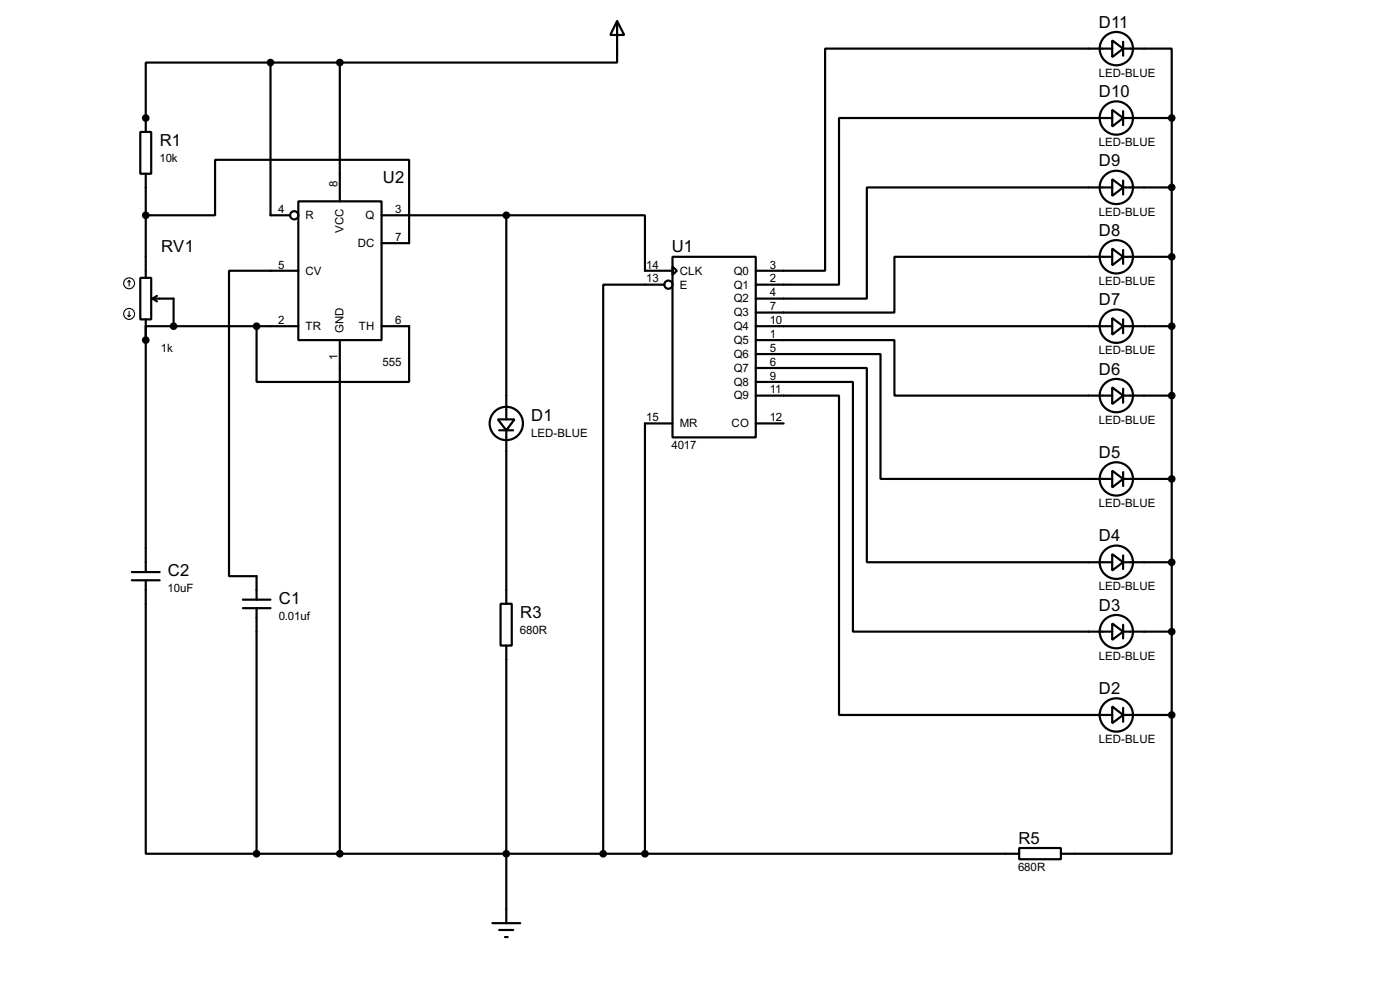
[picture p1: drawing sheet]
<svg xmlns="http://www.w3.org/2000/svg" width="256mm" height="180mm" viewBox="0 0 256 180" stroke-linecap="round" stroke-linejoin="round" font-family="sans-serif">
<g fill="#000">
<circle cx="26.7" cy="21.6" r=".2"/>
<circle cx="26.7" cy="62.3" r=".2"/>
</g>
<g fill="none" stroke="#000" stroke-width=".4">
<path d="M49.6 11.5h-22.9v12.7M49.6 11.5h12.7M49.6 11.5v27.9h3.5M62.3 11.5v25.4M113.1 3.9l1.3 2.5h-2.6zM113.1 3.9v7.6h-50.8M203.8 7.4l2 1.5-2 1.6zM203.8 8.9h-52.6v40.7h-12.7M205.8 8.9h8.9v12.7M205.8 7.7v2.5M25.7 24.2h2v7.6h-2zM26.7 39.4h12.7v-10.1h35.6v15.2h-5.1"/>
<path d="M26.7 31.8v19.1M54.7 36.9h15.2v25.4h-15.2zM69.9 39.4h22.9M92.8 39.4h25.4v10.2h5M92.8 39.4v37.4M203.8 32.8l2 1.5-2 1.6zM203.8 20.1l2 1.5-2 1.6zM203.8 34.3h-45v20.4h-20.3M203.8 21.6h-50.1v30.5h-15.2M205.8 21.6h8.9M205.8 34.3h8.9M205.8 20.4v2.5"/>
<path d="M205.8 33.1v2.5M214.7 21.6v109.3M25.7 50.9h2v7.6h-2zM26.7 58.5v46.2M28 54.7h3.8v5M28 54.7l.8 .5M28.8 54.2l-.8 .5M31.8 59.7h-5.1v2.6M31.8 59.7h22.9M47 59.7v10.2h28v-10.2h-5.1M54.7 49.6h-12.7v55.9h5v4.3M121.7 52.1h-11.2v104.2"/>
<path d="M123.2 47h15.3v33.1h-15.3zM123.2 48.8l.8 .8-.8 .7zM138.5 59.7h65.3M203.8 58.2l2 1.5-2 1.6zM203.8 45.5l2 1.5-2 1.6zM203.8 47h-39.9v10.2h-25.4M205.8 59.7h8.9M205.8 47h8.9M205.8 45.8v2.5M205.8 58.5v2.5M62.3 62.3v94M91.2 76.8h3.1l-1.5 2z"/>
<path d="M91.5 78.8h2.5M92.8 78.8v31.7M123.2 77.5h-5v78.8M138.5 69.9h17.8v45.7h47.5M138.5 64.8h22.8v22.9h42.5M138.5 67.4h20.3v35.5h45M138.5 62.3h25.4v10.1h39.9M138.5 72.4h15.2v58.5h50.1M138.5 77.5h5.1M203.8 70.9l2 1.5-2 1.6zM205.8 72.4h8.9M205.8 71.2v2.5"/>
<path d="M203.8 86.2l2 1.5-2 1.5zM205.8 87.7h8.9M205.8 86.4v2.6M24.2 106.2h5.1M24.2 104.7h5.1M26.7 106.2v50.1h20.3M44.5 111.3h5.1M44.5 109.8h5.1M47 111.3v45M91.7 110.5h2.1v7.7h-2.1zM92.8 118.2v50.8M203.8 114.1l2 1.5-2 1.5z"/>
<path d="M203.8 101.4l2 1.5-2 1.5zM205.8 115.6h8.9M205.8 102.9h8.9M205.8 101.7v2.5M205.8 114.4v2.5M203.8 129.3l2 1.6-2 1.5zM205.8 130.9h8.9M205.8 129.6v2.5M214.7 130.9v25.4h-20.3M47 156.3h139.7M186.7 155.2h7.7v2.1h-7.7zM90.2 169h5.1"/>
<path d="M91.5 170.2h2.5M92.5 171.5h.5"/>
<circle cx="204.5" cy="8.9" r="3.1"/>
<circle cx="53.9" cy="39.4" r=".75"/>
<circle cx="204.5" cy="34.3" r="3.1"/>
<circle cx="204.5" cy="21.6" r="3.1"/>
<circle cx="122.4" cy="52.1" r=".75"/>
<circle cx="204.5" cy="47" r="3.1"/>
<circle cx="204.5" cy="59.7" r="3.1"/>
<circle cx="92.7" cy="77.5" r="3.1"/>
<circle cx="204.5" cy="72.4" r="3.1"/>
<circle cx="204.5" cy="87.7" r="3.1"/>
<circle cx="204.5" cy="115.6" r="3.1"/>
<circle cx="204.5" cy="102.9" r="3.1"/>
<circle cx="204.5" cy="130.9" r="3.1"/>
</g>
<g fill="#000" stroke="#000" stroke-width=".4">
<circle cx="49.5" cy="11.5" r=".5"/>
<circle cx="62.2" cy="11.5" r=".5"/>
<circle cx="26.7" cy="21.6" r=".5"/>
<circle cx="26.7" cy="39.4" r=".5"/>
<circle cx="92.7" cy="39.4" r=".5"/>
<circle cx="214.6" cy="21.6" r=".5"/>
<circle cx="214.6" cy="34.3" r=".5"/>
<circle cx="31.8" cy="59.7" r=".5"/>
<circle cx="47" cy="59.7" r=".5"/>
<circle cx="214.6" cy="59.7" r=".5"/>
<circle cx="214.6" cy="47" r=".5"/>
<circle cx="26.7" cy="62.3" r=".5"/>
<circle cx="214.6" cy="72.4" r=".5"/>
<circle cx="214.6" cy="87.7" r=".5"/>
<circle cx="214.6" cy="115.6" r=".5"/>
<circle cx="214.6" cy="102.9" r=".5"/>
<circle cx="214.6" cy="130.9" r=".5"/>
<circle cx="47" cy="156.3" r=".5"/>
<circle cx="62.2" cy="156.3" r=".5"/>
<circle cx="92.7" cy="156.3" r=".5"/>
<circle cx="110.5" cy="156.3" r=".5"/>
<circle cx="118.1" cy="156.3" r=".5"/>
</g>
<g fill="none" stroke="#000" stroke-width=".2">
<path d="M23.4 57.7l.3 .3M23.7 51.4l-.3 .2M23.7 51.4l.2 .2M23.7 51.4v1M23.7 57v1M23.9 57.7l-.2 .3"/>
<circle cx="23.6" cy="57.5" r="1"/>
<circle cx="23.6" cy="51.9" r="1"/>
</g>
<g font-size="3.4">
<text x="201.3" y="5.1">D11</text>
<text x="201.3" y="17.8">D10</text>
<text x="29.3" y="26.7">R1</text>
<text x="70.2" y="33.5">U2</text>
<text x="201.3" y="30.5">D9</text>
<text x="29.5" y="46.2">RV1</text>
<text x="123.1" y="46.2">U1</text>
<text x="201.3" y="43.2">D8</text>
<text x="201.3" y="55.9">D7</text>
<text x="201.3" y="68.6">D6</text>
<text x="97.3" y="77">D1</text>
<text x="201.3" y="83.8">D5</text>
<text x="201.3" y="99.1">D4</text>
<text x="30.8" y="105.5">C2</text>
<text x="51.1" y="110.6">C1</text>
<text x="95.3" y="113.1">R3</text>
<text x="201.3" y="111.8">D3</text>
<text x="201.3" y="127">D2</text>
<text x="186.6" y="154.4">R5</text>
</g>
<g font-size="2.4">
<text x="201.3" y="14.1">LED-BLUE</text>
<text x="29.2" y="29.6">10k</text>
<text x="201.3" y="26.8">LED-BLUE</text>
<text x="61.9" y="34.3" transform="rotate(-90 61.9 34.3)">8</text>
<text x="51" y="39">4</text>
<text x="55.9" y="40.1">R</text>
<text x="67" y="40.1">Q</text>
<text x="72.4" y="39">3</text>
<text x="201.3" y="39.5">LED-BLUE</text>
<text x="63" y="42.6" transform="rotate(-90 63 42.6)">VCC</text>
<text x="65.5" y="45.2">DC</text>
<text x="72.4" y="44.1">7</text>
<text x="51" y="49.2">5</text>
<text x="55.9" y="50.3">CV</text>
<text x="118.4" y="49.2">14</text>
<text x="118.4" y="51.7">13</text>
<text x="124.5" y="50.3">CLK</text>
<text x="124.5" y="52.8">E</text>
<text x="134.4" y="50.3">Q0</text>
<text x="134.4" y="52.8">Q1</text>
<text x="141" y="49.2">3</text>
<text x="141" y="51.7">2</text>
<text x="201.3" y="52.2">LED-BLUE</text>
<text x="51" y="59.3">2</text>
<text x="72.4" y="59.3">6</text>
<text x="134.4" y="55.4">Q2</text>
<text x="134.4" y="57.9">Q3</text>
<text x="141" y="54.3">4</text>
<text x="141" y="56.8">7</text>
<text x="141" y="59.3">10</text>
<text x="29.5" y="64.4">1k</text>
<text x="55.9" y="60.4">TR</text>
<text x="61.9" y="66" transform="rotate(-90 61.9 66)">1</text>
<text x="63" y="61" transform="rotate(-90 63 61)">GND</text>
<text x="65.7" y="60.4">TH</text>
<text x="134.4" y="60.4">Q4</text>
<text x="134.4" y="63">Q5</text>
<text x="134.4" y="65.5">Q6</text>
<text x="141" y="61.9">1</text>
<text x="141" y="64.4">5</text>
<text x="201.3" y="64.9">LED-BLUE</text>
<text x="70.1" y="66.9">555</text>
<text x="134.4" y="68.1">Q7</text>
<text x="134.4" y="70.6">Q8</text>
<text x="141" y="67">6</text>
<text x="141" y="69.5">9</text>
<text x="141" y="72">11</text>
<text x="118.4" y="77.1">15</text>
<text x="134.4" y="73.1">Q9</text>
<text x="141" y="77.1">12</text>
<text x="201.3" y="77.6">LED-BLUE</text>
<text x="97.3" y="80">LED-BLUE</text>
<text x="123" y="82.2">4017</text>
<text x="124.5" y="78.2">MR</text>
<text x="134" y="78.2">CO</text>
<text x="201.3" y="92.8">LED-BLUE</text>
<text x="30.7" y="108.4">10uF</text>
<text x="51.1" y="113.5">0.01uf</text>
<text x="201.3" y="108.1">LED-BLUE</text>
<text x="95.2" y="116.1">680R</text>
<text x="201.3" y="120.8">LED-BLUE</text>
<text x="201.3" y="136">LED-BLUE</text>
<text x="186.5" y="159.4">680R</text>
</g>
</svg>
